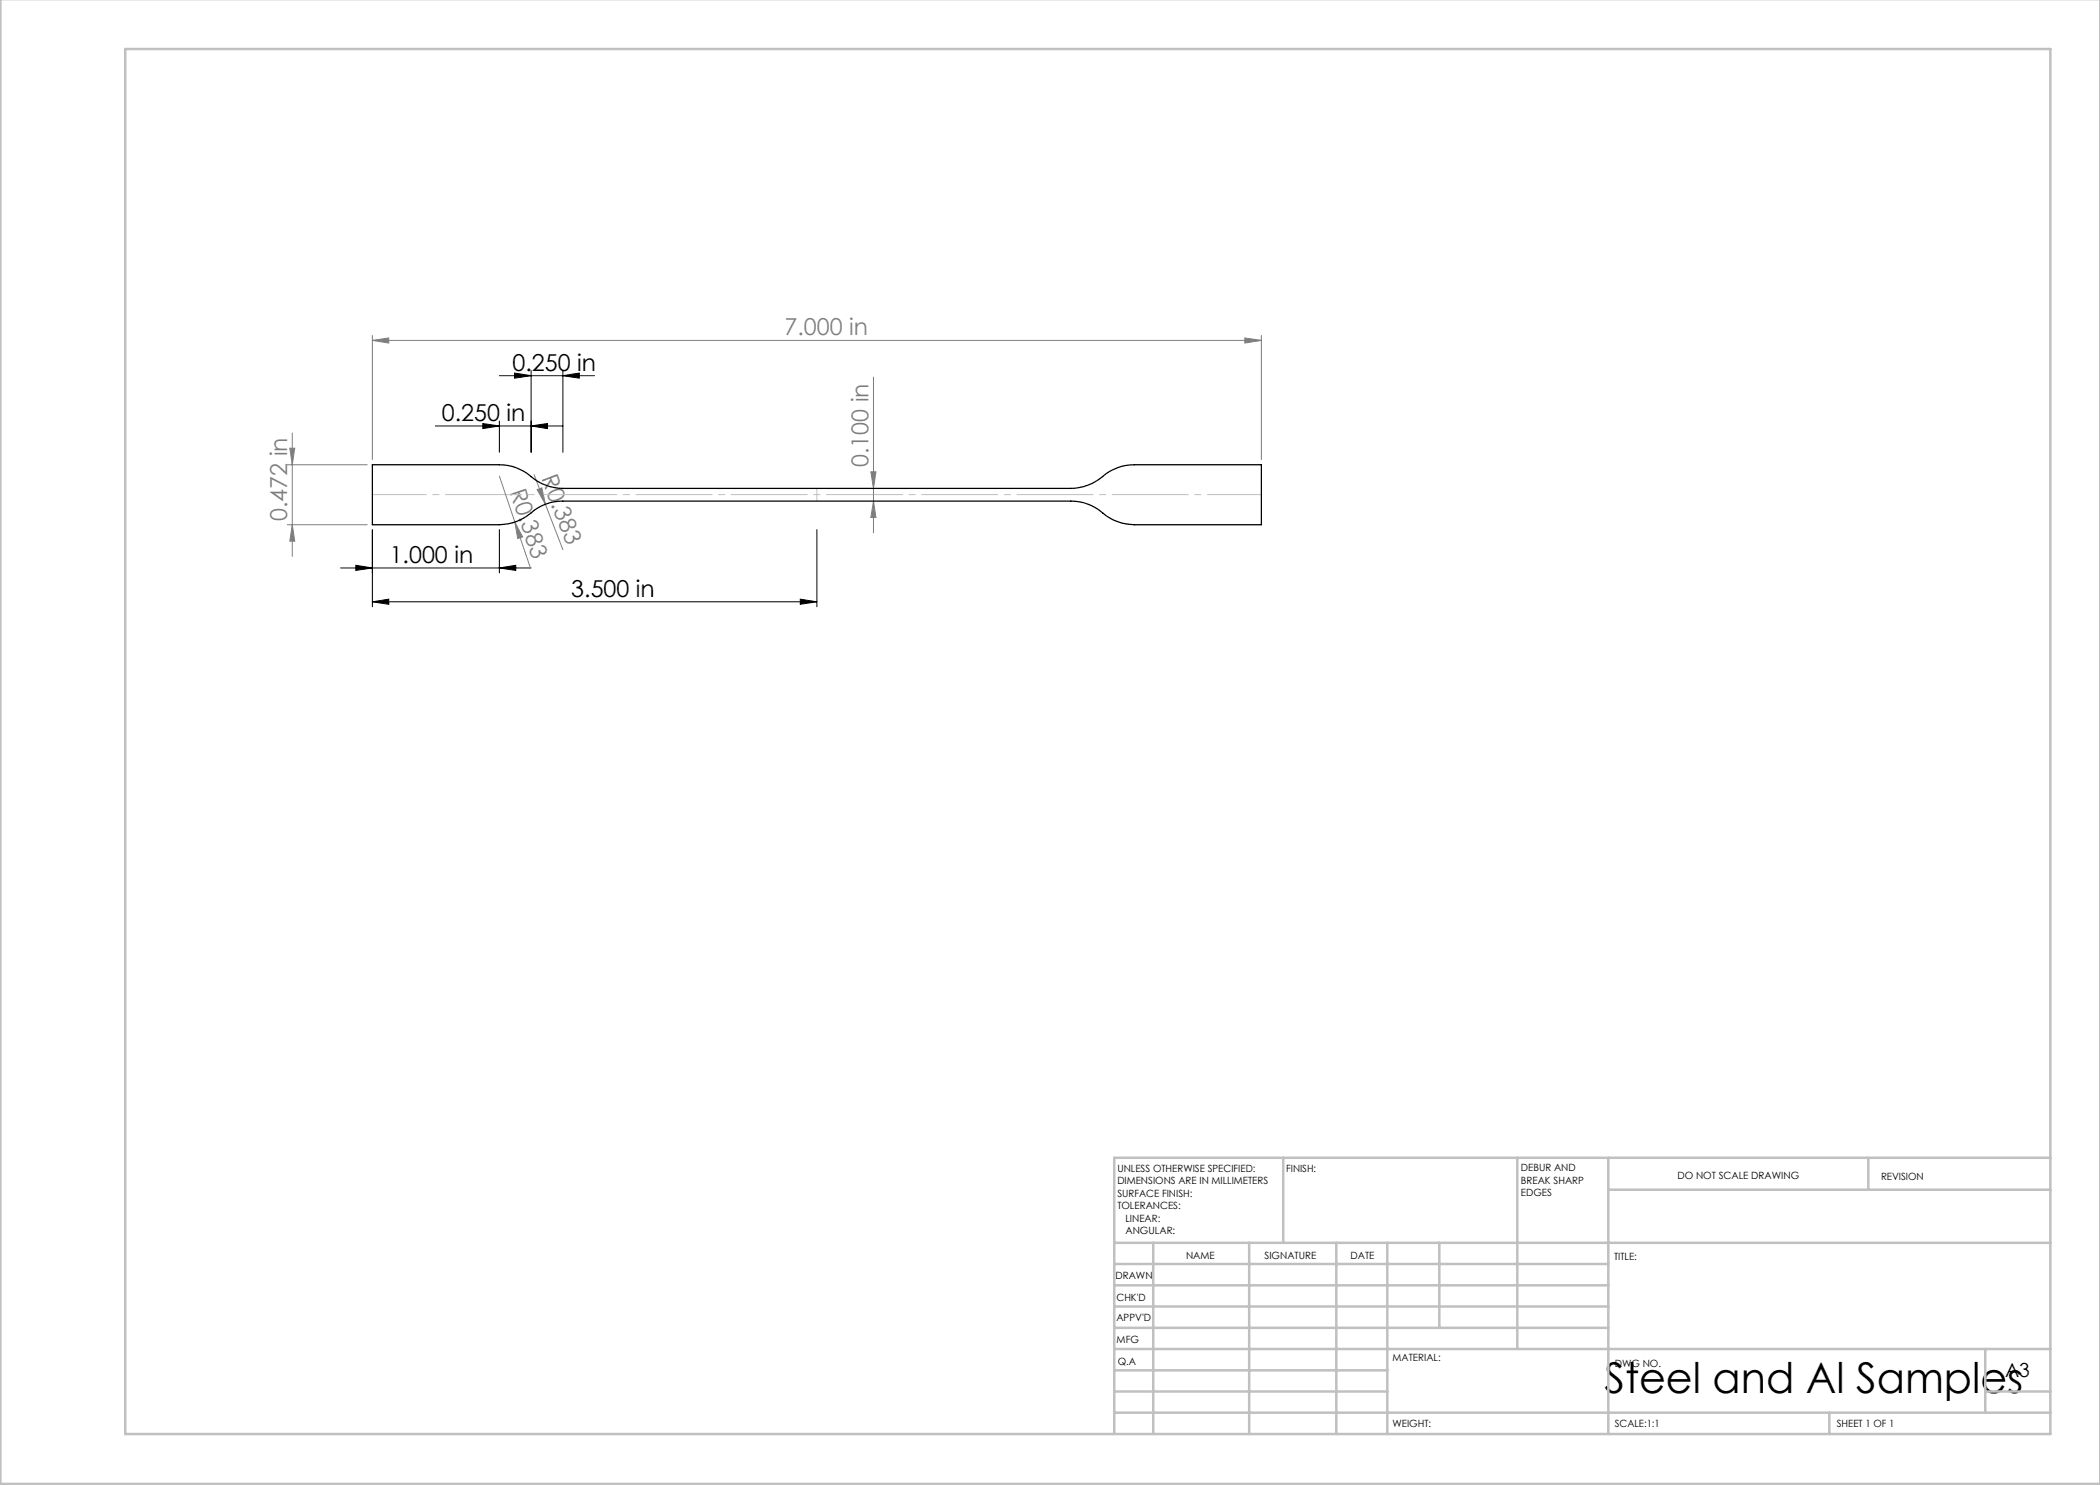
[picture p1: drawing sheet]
<svg xmlns="http://www.w3.org/2000/svg" width="420mm" height="297mm" viewBox="0 0 420 297" stroke-linecap="round" stroke-linejoin="round" font-family="sans-serif">
<g fill="none" stroke="#000" stroke-width=".2">
<path d="M99.9 75.1h19M102.9 74.6l3.3 .5-3.3 .5zM106.2 74.1v16.3M112.6 75.1l3.3-.5v1zM112.6 74.1v16.3M87.1 85.2h25.5M96.6 84.7l3.3 .5-3.3 .5zM99.9 84.2v6.2M106.2 85.2l3.3-.5v1zM68.1 113.6h38.1M71.2 113.1l3.3 .5-3.3 .5zM74.5 105.9v15.5"/>
<path d="M99.9 113.6l3.3-.5v1zM99.9 105.9v8.7M160.1 119.8l3.3 .6-3.3 .5zM163.4 105.9v15.5M74.5 120.4l3.3-.6v1.1zM74.5 120.4h88.9"/>
</g>
<g fill="none" stroke="#808080" stroke-width=".2">
<path d="M74.5 68.1l3.3-.5v1zM74.5 67.1v24.8M74.5 68.1h177.8M174.7 75.4v31.2M249 67.6l3.3 .5-3.3 .5zM252.3 67.1v24.8M57.5 93h15.9M58 89.6h.9l-.4 3.4zM58.5 86.6v24.7M99.9 95.2l6.2 18.4M106.8 94.9l2.3 6M107.4 97.9l1-.3 .7 3.3z"/>
<path d="M174.2 94.4h1l-.5 3.3zM57.5 104.9h15.9M58.5 104.9l.4 3.3h-.9zM103 104.4l1.5 3-1 .3zM109.1 100.9l3.5 9M174.7 100.2l.5 3.3h-1z"/>
</g>
<path d="M163.4 97.6v2.6" fill="none" stroke="#c0c0c0" stroke-width=".2" stroke-dasharray="15.2 1.3 1.3 1.3"/>
<path d="M252.3 98.9h-177.8" fill="none" stroke="#c0c0c0" stroke-width=".2" stroke-dasharray="15.2 1.3 1.3 1.3" stroke-dashoffset="4.4"/>
<g fill="none" stroke="#c0c0c0" stroke-width=".5">
<path d="M.1 -.1v296.9h419.9M25 9.8h385.1v277h-385.1zM256.6 231.6v17M303.5 231.6v38.2M321.7 231.6v55.2M321.7 237.9h88.4M373.7 231.6v6.3M410.1 231.6h-187.3v55.2M222.8 248.6h187.3M222.8 257.1h98.9M222.8 252.8h98.9M230.6 248.6v38.2"/>
<path d="M249.8 248.6v38.2M267.3 248.6v38.2M277.5 248.6v38.2M287.9 248.6v17M222.8 265.6h98.9M222.8 261.3h98.9M222.8 278.3h54.7M222.8 274.1h54.7M222.8 269.8h187.3M397.1 278.3h13M397.1 269.8v12.7M222.8 282.5h187.3"/>
<path d="M365.9 282.5v4.3"/>
</g>
<g fill="#000">
<path d="M106.2 85.2l3.3-.5v1zM96.6 84.7l3.3 .5-3.3 .5zM112.6 75.1l3.3-.5v1zM102.9 74.6l3.3 .5-3.3 .5z"/>
<path d="M71.2 113.1l3.3 .5-3.3 .5zM99.9 113.6l3.3-.5v1z"/>
<path d="M74.5 120.4l3.3-.6v1.1zM160.1 119.8l3.3 .6-3.3 .5z"/>
</g>
<g fill="#808080">
<path d="M107.4 97.9l1-.3 .7 3.3z"/>
<path d="M103 104.4l1.5 3-1 .3z"/>
<path d="M249 67.6l3.3 .5-3.3 .5zM74.5 68.1l3.3-.5v1z"/>
<path d="M58 89.6h.9l-.4 3.4zM58.5 104.9l.4 3.3h-.9z"/>
<path d="M174.2 94.4h1l-.5 3.3zM174.7 100.2l.5 3.3h-1z"/>
</g>
<path d="M74.5 93h25.4a10 10 0 0 1 7 2.8 10.2 10.2 0 0 0 5.7 1.9h101.6a10.3 10.3 0 0 0 7-2.9l1.5-.9a8.7 8.7 0 0 1 4.2-.9h25.4v11.9h-25.4a10.5 10.5 0 0 1-7.1-2.9 9.6 9.6 0 0 0-5.6-1.8h-101.6a10.2 10.2 0 0 0-7.1 2.9 9.9 9.9 0 0 1-5.6 1.8h-25.4z" fill="none" stroke="#000" stroke-width=".25"/>
<text font-size="8.5" x="320.9" y="278.5">Steel and Al Samples</text>
<g font-size="4.7" fill="#808080">
<text x="156.9" y="67.1">7.000 in</text>
<text x="108.2" y="95.7" transform="rotate(69 108.2 95.7)">R0.383</text>
<text x="173.7" y="93.4" transform="rotate(-90 173.7 93.4)">0.100 in</text>
<text x="101.9" y="98.3" transform="rotate(71 101.9 98.3)">R0.383</text>
<text x="57.5" y="104.2" transform="rotate(-90 57.5 104.2)">0.472 in</text>
</g>
<g font-size="4.7">
<text x="102.5" y="74.1">0.250 in</text>
<text x="88.4" y="84.2">0.250 in</text>
<text x="77.9" y="112.6">1.000 in</text>
<text x="114.3" y="119.3">3.500 in</text>
</g>
<text font-size="3.9" x="401" y="275.4">A3</text>
<g font-size="2">
<text x="223.5" y="234.4">UNLESS OTHERWISE SPECIFIED:</text>
<text x="223.5" y="236.9">DIMENSIONS ARE IN MILLIMETERS</text>
<text x="223.5" y="239.4">SURFACE FINISH:</text>
<text x="257.2" y="234.4">FINISH:</text>
<text x="304.2" y="234.3">DEBUR AND</text>
<text x="304.2" y="236.8">BREAK SHARP</text>
<text x="304.2" y="239.3">EDGES</text>
<text x="335.5" y="235.8">DO NOT SCALE DRAWING</text>
<text x="376.2" y="236">REVISION</text>
<text x="223.5" y="241.9">TOLERANCES:</text>
<text x="225.1" y="244.4">LINEAR:</text>
<text x="225.1" y="246.9">ANGULAR:</text>
<text x="237.2" y="251.8">NAME</text>
<text x="252.9" y="251.7">SIGNATURE</text>
<text x="270.1" y="251.7">DATE</text>
<text x="223.1" y="255.9">DRAWN</text>
<text x="322.8" y="252">TITLE:</text>
<text x="223.3" y="260.1">CHK'D</text>
<text x="223.3" y="264.2">APPV'D</text>
<text x="223.3" y="268.6">MFG</text>
<text x="223.5" y="272.9">Q.A</text>
<text x="278.5" y="272.3">MATERIAL:</text>
<text x="323" y="273.4">DWG NO.</text>
<text x="278.5" y="285.3">WEIGHT:</text>
<text x="323" y="285.4">SCALE:1:1</text>
<text x="367.4" y="285.4">SHEET 1 OF 1</text>
</g>
</svg>
